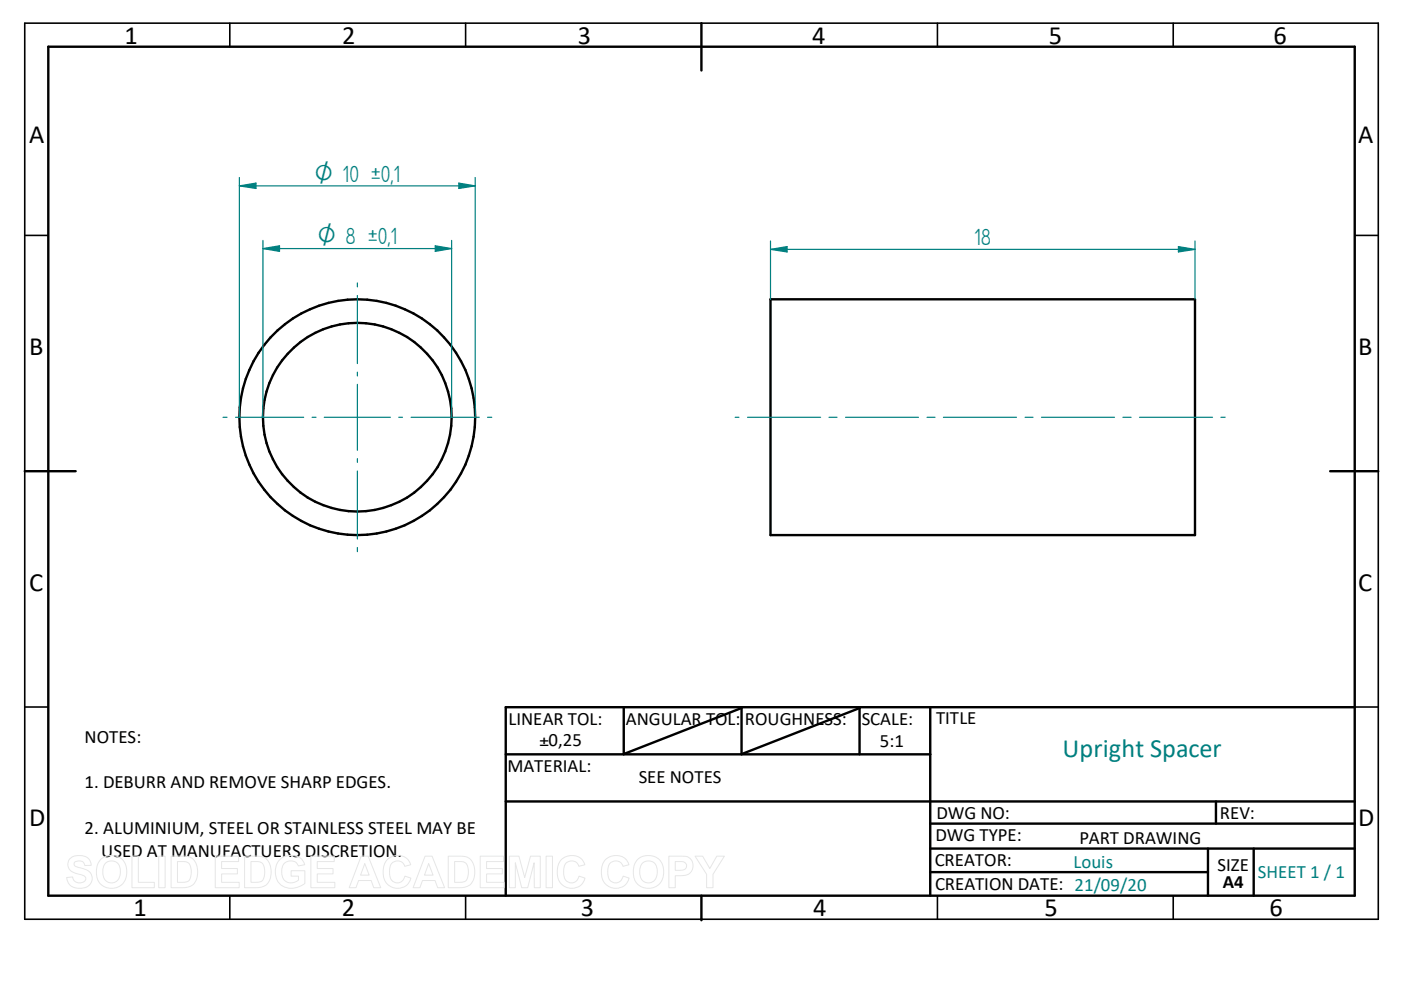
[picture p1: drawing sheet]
<svg xmlns="http://www.w3.org/2000/svg" width="297mm" height="210mm" viewBox="0 0 297 210" stroke-linecap="round" stroke-linejoin="round" font-family="sans-serif">
<g fill="none" stroke="#000" stroke-width=".51">
<path d="M10.2 9.9h277v180h-277zM148.7 4.9v10M163.4 63.5h90v50h-90zM5.2 99.9h10.8M282 99.9h10.2M107.2 159.9h90M132.2 149.9v10M157.2 149.9v10M182.2 149.9v10M197.2 149.9v40M287.2 149.9h-180v40M107.2 169.9h180"/>
<path d="M197.2 174.6h90M197.2 179.9h90M256.1 179.9v10M257.8 169.9v4.7M265.8 179.9v10M148.7 189.9v5M197.2 184.9h58.9"/>
<circle cx="75.8" cy="88.5" r="20"/>
<circle cx="75.8" cy="88.5" r="25"/>
</g>
<g fill="none" stroke="#000" stroke-width=".34">
<path d="M5.2 4.9h287v190h-287zM48.7 4.9v5M98.7 4.9v5M198.8 4.9v5M248.7 4.9v5M5.2 49.9h5M287.2 49.9h5M5.2 149.9h5M287.2 149.9h5M48.7 189.9v5M98.7 189.9v5M198.8 189.9v5"/>
<path d="M248.7 189.9v5"/>
</g>
<circle cx="148.7" cy="194.9" r=".25" fill="#000"/>
<path d="M55.7 51v37.5M92.3 52.1l3.5 .6-3.5 .6zM95.8 51v37.5" fill="none" stroke="#008080" stroke-width=".25"/>
<path d="M92.3 52.1l3.5 .6-3.5 .6z" fill="#008080"/>
<path d="M55.7 52.7l3.6-.6v1.2z" fill="none" stroke="#008080" stroke-width=".25"/>
<path d="M55.7 52.7l3.6-.6v1.2z" fill="#008080"/>
<path d="M50.8 37.6v50.9M97.3 38.8l3.5 .6-3.5 .6zM100.8 37.6v50.9M55.7 52.7h40.1" fill="none" stroke="#008080" stroke-width=".25"/>
<path d="M97.3 38.8l3.5 .6-3.5 .6z" fill="#008080"/>
<path d="M50.8 39.4l3.5-.6v1.2z" fill="none" stroke="#008080" stroke-width=".25"/>
<path d="M50.8 39.4l3.5-.6v1.2z" fill="#008080"/>
<path d="M50.8 39.4h50M163.4 51.1v12.4M249.8 52.3l3.6 .6-3.6 .5zM253.4 51.1v12.4" fill="none" stroke="#008080" stroke-width=".25"/>
<path d="M249.8 52.3l3.6 .6-3.6 .5z" fill="#008080"/>
<path d="M163.4 52.9l3.5-.6v1.1z" fill="none" stroke="#008080" stroke-width=".25"/>
<path d="M163.4 52.9l3.5-.6v1.1z" fill="#008080"/>
<g fill="none" stroke="#008080" stroke-width=".25">
<path d="M75.8 60v.8M163.4 52.9h90M75.8 62.7v14.4M75.8 78.9v.8M47.3 88.5h.8M50 88.5h14.4M66.2 88.5h.8M68.7 88.5h14.1M75.8 81.5v14M75.8 97.2v.8M75.8 99.9v14.4M84.5 88.5h.8"/>
<path d="M87.2 88.5h14.4M103.4 88.5h.9M155.9 88.5h.8M158.5 88.5h15.5M175.8 88.5h1.7M179.3 88.5h15.4M196.6 88.5h1.6M200 88.5h15.5M217.3 88.5h1.7M220.8 88.5h15.5M238.1 88.5h1.7M241.6 88.5h15.5"/>
<path d="M258.9 88.5h.9M75.8 116.1v.9"/>
</g>
<path d="M157.2 150.1l-25 9.8M182.3 150.1l-25.1 9.8" fill="none" stroke="#000" stroke-width=".51"/>
<g fill="none" stroke="#e6e6e6" stroke-width=".21">
<path d="M14.8 182.1a3.1 3.1 0 0 1 4.1 .2l.4 1.2h-1.3a1.27 1.27 0 0 0-1-1 1.27 1.27 0 0 0-1.3 .5l.2 .6 .8 .3a3.2 3.2 0 0 1 2.7 1.5 2.18 2.18 0 0 1-2.6 2.9 2.41 2.41 0 0 1-2.7-2.2l1.3-.2a1.45 1.45 0 0 0 1.3 1.3 1.45 1.45 0 0 0 1.5-.9 1.64 1.64 0 0 0-1.7-1 2.06 2.06 0 0 1-2-2.8zM21.3 182.2a3.4 3.4 0 0 1 4.2-.3 3.4 3.4 0 0 1 1.3 4 3.2 3.2 0 0 1-3.8 2.4 3.2 3.2 0 0 1-2.5-3.8 3.5 3.5 0 0 1 .8-2.3zM22.3 183.1a1.9 1.9 0 0 1 2.3-.4 1.9 1.9 0 0 1 .9 2.1 1.91 1.91 0 0 1-.9 2.1 1.91 1.91 0 0 1-2.3-.3 3.3 3.3 0 0 1 0-3.5zM28 181.5h1.3v5.6h3.4v1.1h-4.7zM33.7 181.5h1.3v6.7h-1.3zM36.3 181.5h2.4a2.73 2.73 0 0 1 3.2 3 3 3 0 0 1-2.4 3.7h-3.2zM37.6 182.7a2.88 2.88 0 0 1 2.6 .5 3.4 3.4 0 0 1-.3 3.6l-.9 .3h-1.4zM45.6 181.5h5v1.2h-3.6v1.4h3.3v1.2h-3.3v1.8h3.7v1.1h-5.1zM51.9 181.5h2.4a2.73 2.73 0 0 1 3.2 3 3 3 0 0 1-2.4 3.7h-3.2zM53.2 182.7a2.88 2.88 0 0 1 2.5 .5 3.4 3.4 0 0 1-.2 3.6l-.9 .3h-1.4zM59.5 182.1a3.5 3.5 0 0 1 4.8 .6l.3 .6-1.4 .3a1.83 1.83 0 0 0-2-1 1.83 1.83 0 0 0-1.5 1.8 2.14 2.14 0 0 0 2.2 2.8l1.4-.6v-.8h-1.6v-1.2h2.9v2.7a3.8 3.8 0 0 1-5.8-.7 4 4 0 0 1 .7-4.5zM65.9 181.5h5v1.2h-3.6v1.4h3.3v1.2h-3.3v1.8h3.7v1.1h-5.1z"/>
<path d="M76.6 181.5h1.5l2.6 6.7h-1.5l-.5-1.5h-2.7l-.5 1.5h-1.5zM77.3 183.1l1 2.4h-1.8zM82.1 182.3a2.97 2.97 0 0 1 5 1l-1.3 .4a1.64 1.64 0 0 0-1.9-1.1 1.64 1.64 0 0 0-1.3 1.8 2.26 2.26 0 0 0 1.3 2.8 1.62 1.62 0 0 0 1.9-1.4l1.3 .4a3 3 0 0 1-3.5 2.1 3 3 0 0 1-2.4-3.4l.2-1.5zM90.1 181.5h1.5l2.7 6.7h-1.5l-.6-1.5h-2.6l-.6 1.5h-1.4zM90.9 183.1l.9 2.4h-1.8zM95 181.5h2.5a2.73 2.73 0 0 1 3.1 3 3 3 0 0 1-2.4 3.7h-3.2zM96.4 182.7a2.88 2.88 0 0 1 2.5 .5 3.4 3.4 0 0 1-.3 3.6l-.8 .3h-1.4zM101.8 181.5h5v1.2h-3.6v1.4h3.3v1.2h-3.3v1.8h3.7v1.1h-5.1zM108 181.5h2l1.2 4.6 1.3-4.6h2.1v6.7h-1.3l-.1-5.3-1.3 5.3h-1.3l-1.3-5.3v5.3h-1.3zM115.8 181.5h1.3v6.7h-1.3zM119 182.3a2.97 2.97 0 0 1 5 1l-1.3 .4a1.64 1.64 0 0 0-1.9-1.1 1.64 1.64 0 0 0-1.3 1.8 2.26 2.26 0 0 0 1.3 2.8 1.62 1.62 0 0 0 2-1.4l1.2 .4a3 3 0 0 1-3.5 2.1 3 3 0 0 1-2.4-3.4l.3-1.5zM128.4 182.3a2.97 2.97 0 0 1 4.9 1l-1.2 .4a1.64 1.64 0 0 0-1.9-1.1 1.64 1.64 0 0 0-1.3 1.8 2.26 2.26 0 0 0 1.3 2.8 1.62 1.62 0 0 0 1.9-1.4l1.3 .4a3 3 0 0 1-3.5 2.1 3 3 0 0 1-2.4-3.4l.2-1.5z"/>
<path d="M135.2 182.2a3.4 3.4 0 0 1 4.1-.3 3.4 3.4 0 0 1 1.3 4 3.2 3.2 0 0 1-3.8 2.4 3.2 3.2 0 0 1-2.5-3.8 3.5 3.5 0 0 1 .9-2.3zM136.1 183.1a1.9 1.9 0 0 1 2.3-.4 1.9 1.9 0 0 1 1 2.1 1.91 1.91 0 0 1-1 2.1 1.91 1.91 0 0 1-2.3-.3 3.3 3.3 0 0 1 0-3.5zM141.8 181.5h2.2a2.48 2.48 0 0 1 2.7 1 2.15 2.15 0 0 1-.1 2.3 2.15 2.15 0 0 1-2.1 .9h-1.3v2.5h-1.4zM143.2 182.7h.6a1.32 1.32 0 0 1 1.8 .9 1.24 1.24 0 0 1-1.7 .9h-.7zM147.4 181.5h1.6l1.5 2.6 1.5-2.6h1.6l-2.4 3.9v2.8h-1.4v-2.8z"/>
</g>
<g font-size="5.6">
<text x="26.4" y="9.2">1</text>
<text x="72.5" y="9.2">2</text>
<text x="122.5" y="9.2">3</text>
<text x="172.2" y="9.2">4</text>
<text x="222.4" y="9.2">5</text>
<text x="270" y="9.2">6</text>
<text x="6.2" y="30.2">A</text>
<text x="288" y="30.2">A</text>
<text x="6.2" y="75.2">B</text>
<text x="288" y="75.2">B</text>
<text x="6.2" y="125.2">C</text>
<text x="288" y="125.2">C</text>
<text x="6.2" y="175.2">D</text>
<text x="288" y="175.2">D</text>
<text x="28.3" y="194.2">1</text>
<text x="72.5" y="194.2">2</text>
<text x="123.1" y="194.3">3</text>
<text x="172.4" y="194.2">4</text>
<text x="221.5" y="194.2">5</text>
<text x="269.2" y="194.2">6</text>
</g>
<g font-size="5.6" fill="#008080">
<text x="206.5" y="52">18</text>
<text x="225.3" y="160.4">Upright Spacer</text>
</g>
<g font-size="5.4" fill="#008080">
<text x="66.7" y="38.5">O 10 u0,1</text>
<text x="67.3" y="51.8">O 8 u0,1</text>
</g>
<g font-size="4">
<text x="107.8" y="153.7">LINEAR TOL:</text>
<text x="132.7" y="153.6">ANGULAR TOL:</text>
<text x="157.9" y="153.6">ROUGHNESS:</text>
<text x="182.7" y="153.7">SCALE:</text>
<text x="198.5" y="153.6">TITLE</text>
<text x="17.9" y="157.4">NOTES:</text>
<text x="116.3" y="158.2">0,25</text>
<text x="186.6" y="158.5">5:1</text>
<text x="17.9" y="167.2">1. DEBURR AND REMOVE SHARP EDGES.</text>
<text x="107.6" y="163.7">MATERIAL:</text>
<text x="135.4" y="166.1">SEE NOTES</text>
<text x="198.5" y="173.7">DWG NO:</text>
<text x="258.7" y="173.7">REV:</text>
<text x="17.9" y="176.9">2. ALUMINIUM, STEEL OR STAINLESS STEEL MAY BE</text>
<text x="198.3" y="178.4">DWG TYPE:</text>
<text x="228.9" y="179">PART DRAWING</text>
<text x="21.5" y="181.8">USED AT MANUFACTUERS DISCRETION.</text>
<text x="198.2" y="183.6">CREATOR:</text>
<text x="258.1" y="184.7">SIZE</text>
<text x="198.2" y="188.6">CREATION DATE: 21/09/20</text>
<text x="259.2" y="188.3">A4</text>
</g>
<g font-size="4" fill="#008080">
<text x="227.6" y="184">Louis</text>
<text x="266.7" y="186.1">SHEET 1 / 1</text>
</g>
<text font-size="3.5" x="114.4" y="158.2">±</text>
</svg>
